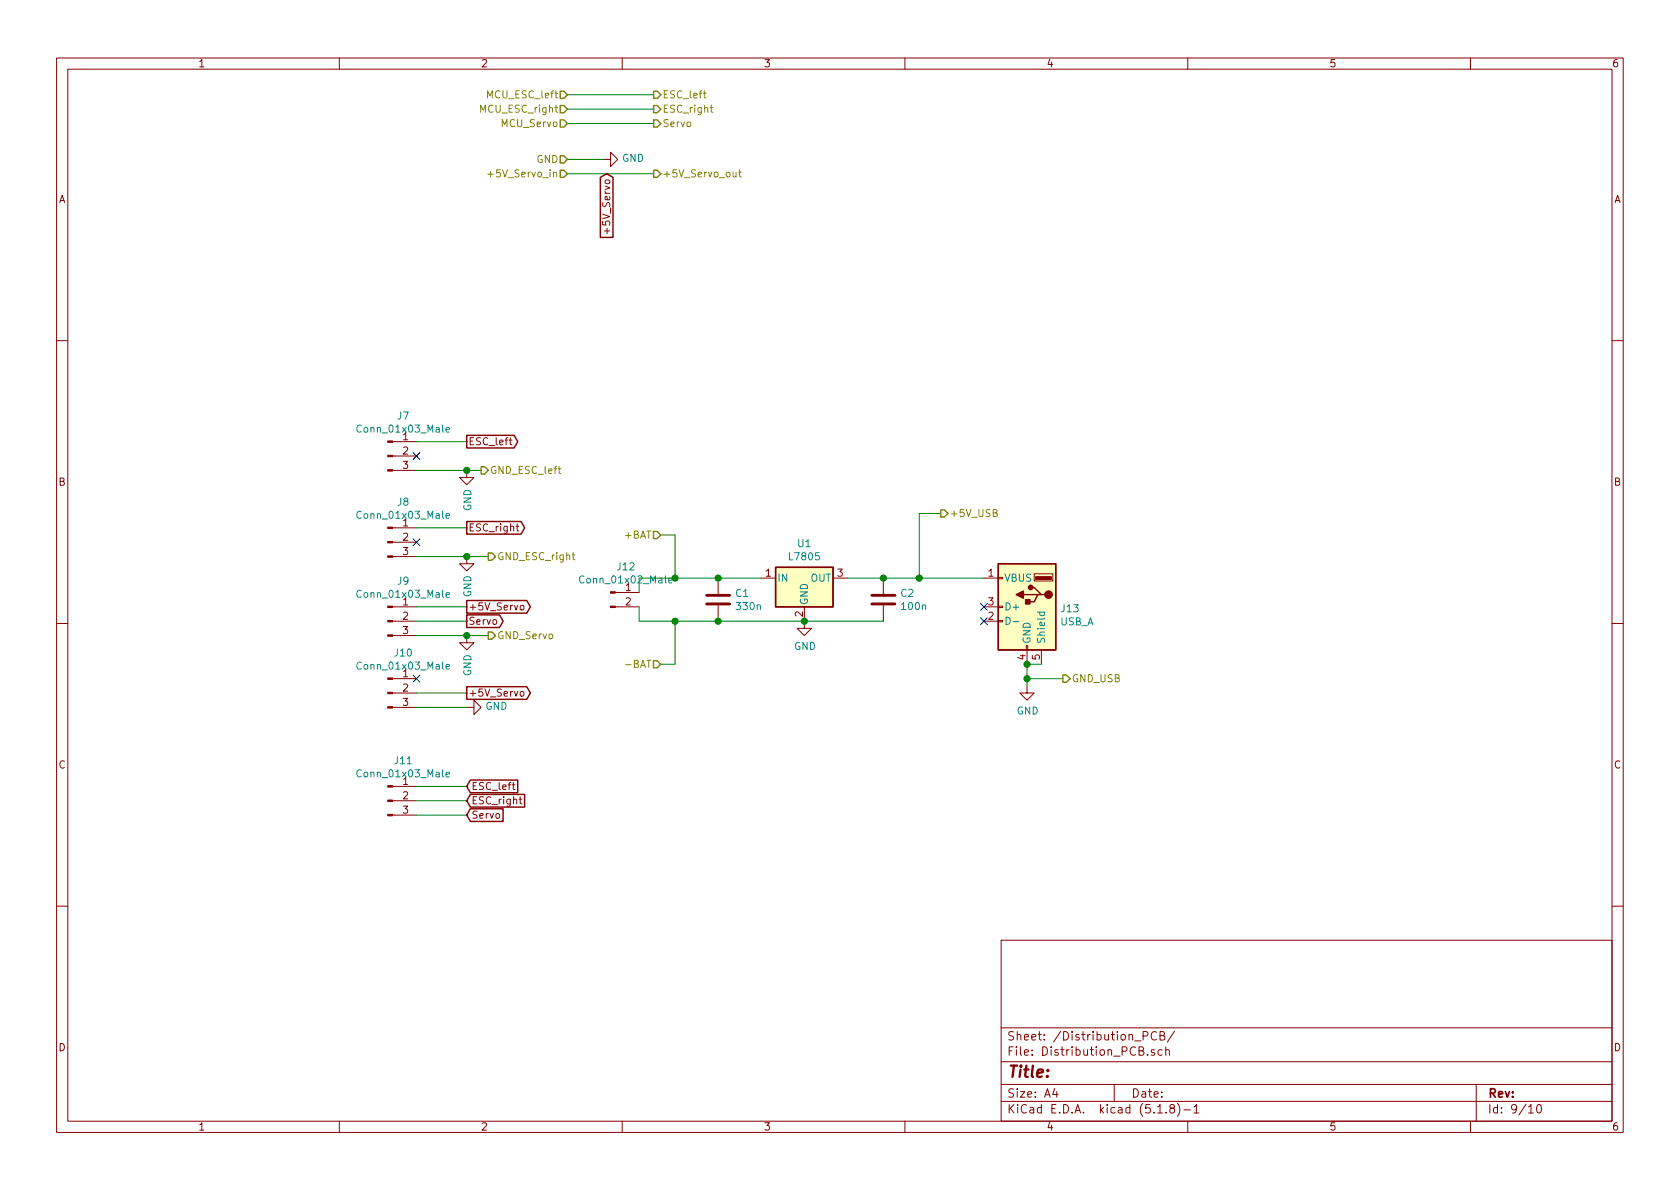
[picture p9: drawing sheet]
<svg xmlns="http://www.w3.org/2000/svg" width="297mm" height="210mm" viewBox="0 0 297 210" stroke-linecap="round" stroke-linejoin="round" font-family="sans-serif">
<g fill="none" stroke="#840000" stroke-width=".18">
<path d="M10 10.3h277v189.9h-277zM12 12.2h273v186.1h-273zM60 10.3v1.9M110 10.3v1.9M160 10.3v1.9M210 10.3v1.9M260 10.3v1.9M106.7 28.2h1.2v-1.3l1.3 1.3-1.3 1.3v-1.3M107.3 40.4v.9M10 60.2h2M69.4 78.1h4.2M90 77.8h.5"/>
<path d="M90.2 77.4v1.1l.3 .2M285 60.2h2M69.4 83.2h4.2M69.4 80.6h4.2M69.4 98.4h4.2M69.4 95.9h4.2M69.4 93.3h4.2M82.5 98.4v1.3h1.3l-1.3 1.3-1.2-1.3h1.2M82.5 83.2v1.2h1.3l-1.3 1.3-1.2-1.3h1.2M91.2 93.1h.5M91.4 92.6v1.1l.3 .2M10 110.3h2"/>
<path d="M69.4 109.8h4.2M69.4 107.3h4.2M69.4 112.4h4.2M82.5 112.4v1.3h1.3l-1.3 1.2-1.2-1.2h1.2M92 107.2l.2-.2 .4 .2v.4l-.1 .2-.3 .1-.2-.2zM108.8 107.3h4.2M108.8 104.8h4.2M127 102.2v2.8M127 107.1v2.7M134.6 102.2h2.5M142.2 107.3v3.8h1.3l-1.3 1.3-1.3-1.3h1.3M147.3 102.2h2.5"/>
<path d="M156.2 102.2v2.8M156.2 107.1v2.7M174 102.2h2.5M174 109.8h2.5M174 107.3h2.5M176.5 109.7h.8v.3h-.8zM176.5 107.2h.8v.2h-.8zM176.5 102.1h.8v.3h-.8zM181.5 114.2h.2v.7h-.2zM181.6 114.9v2.6M182.9 101.5h3.3v1.2h-3.3zM184.1 114.9v2.6"/>
<path d="M285 110.3h2M69.4 139.1h4.2M69.4 125.1h4.2M69.4 122.5h4.2M69.4 120h4.2M82.5 125.1h1.3v-1.3l1.3 1.3-1.3 1.3v-1.3M90.6 138.8h.5M90.8 138.3v1.1l.3 .2M92 122.4l.2-.1 .4 .1v.5l-.1 .2h-.3l-.2-.1zM181.6 121.3v1.2h1.3l-1.3 1.3-1.3-1.3h1.3M69.4 144.1h4.2M69.4 141.6h4.2"/>
<path d="M91.8 141.3h.5M92 140.9v1.1l.3 .2M10 160.2h2M177 166.3h108v32h-108zM285 160.2h2M60 198.3v1.9M110 198.3v1.9M160 198.3v1.9M177 194.8h108M177 191.8h108M177 187.8h108M177 181.8h108"/>
<path d="M186.5 192.5l-.4 1h1M186.8 193v1M197 191.8v3M202.1 183.2l.7-.1 .2-.2-.1-.3-.2-.2h-.6v1.5M202.9 186.5v.1M204.1 185.7l-.3-.1-.2 .2v.2l.5 .2v.3h-.5M204.5 182.6a.59 .59 0 0 0-.8 0 .59 .59 0 0 0-.1 .7 .56 .56 0 0 0 .2 .5 .56 .56 0 0 0 .7 0M204.7 196.8h.8M205.1 183.1h.7l.1-.3-.1-.3-.7-.1v1.5h.6l.3-.3a.41 .41 0 0 0-.4-.5M205.5 185.7l-.4-.1-.4 .3 .1 .6 .3 .1 .4-.1M206.1 185.7l.2-.1 .4 .1 .1 .9M206.1 185.1v1.5"/>
<path d="M206.2 196.7v.1M207.1 196l-.3-.3 .2-.3a.48 .48 0 0 1 .6 .1l-.1 .4a.52 .52 0 0 0-.6 .2 .52 .52 0 0 0 .1 .6l.4 .1 .2-.1 .1-.4-.3-.3M207.7 182.3l-1.3 2M208.2 195.1a1.71 1.71 0 0 1 0 2.3M209.3 196.3h1.2M210 198.3v1.9M211.1 195.8l.4-.5v1.5M211.1 196.8h.9M260 198.3v1.9M261 191.8v6.5M270.3 195.8l.4-.5v1.5M270.3 196.8h.8"/>
<path d="M271.8 195.5l.4-.2a.94 .94 0 0 1 0 1.5 .79 .79 0 0 1-.4-1.3z"/>
</g>
<g fill="#840000" stroke="#840000" stroke-width=".18">
<path d="M68.6 83.1h.8v.2h-.8z"/>
<path d="M68.6 80.5h.8v.3h-.8z"/>
<path d="M68.6 78h.8v.2h-.8z"/>
<path d="M183.1 102h2.8v.5h-2.8z"/>
<path d="M107.9 107.2h.9v.2h-.9z"/>
<path d="M107.9 104.6h.9v.3h-.9z"/>
<path d="M68.6 144h.8v.3h-.8z"/>
<path d="M68.6 141.5h.8v.2h-.8z"/>
<path d="M68.6 138.9h.8v.3h-.8z"/>
<path d="M68.6 98.3h.8v.2h-.8z"/>
<path d="M68.6 95.8h.8v.2h-.8z"/>
<path d="M68.6 93.2h.8v.3h-.8z"/>
<path d="M68.6 112.3h.8v.2h-.8z"/>
<path d="M68.6 109.7h.8v.3h-.8z"/>
<path d="M68.6 107.2h.8v.2h-.8z"/>
<path d="M68.6 125h.8v.2h-.8z"/>
<path d="M68.6 122.4h.8v.3h-.8z"/>
<path d="M68.6 119.9h.8v.2h-.8z"/>
</g>
<path d="M78.9 76l.6-.1-.1-.3h-.4l-.1 .2v.6h.5M78.9 91.2l.6-.1-.1-.2-.4-.1-.1 .2v.6h.5M78.9 105.2l.6-.1-.1-.3h-.4l-.1 .2v.6h.5M78.9 117.9l.6-.1-.1-.3h-.4l-.1 .2v.6h.5M118.2 102.7l.6-.1v-.3h-.4l-.2 .1 .1 .6h.5M177.9 109.1a.64 .64 0 0 1 .7 .7 .64 .64 0 0 1-.7 .6zM179.1 109.9h1M183.4 108.2h1.3M183.9 108.2l-.1 .4 .3 .3 .5-.1v-.6M78.9 137l.6-.2-.1-.2-.4-.1-.1 .2v.6h.5" fill="none" stroke="#008484" stroke-width=".18"/>
<g fill="#ffffc2" stroke="#ffffc2" stroke-width=".18">
<path d="M176.5 99.7h10.2v15.2h-10.2z"/>
<path d="M137.1 100.3h10.2v7h-10.2z"/>
</g>
<g fill="none" stroke="#840000" stroke-width=".25">
<path d="M106.1 31.4l1.2-.7 1.1 .7v10.6h-2.3zM82.5 77h8.4l.6 1.1-.6 1.1h-8.4zM82.5 92.2h9.6l.7 1.1-.7 1.2h-9.6zM176.5 99.7h10.2v15.2h-10.2zM82.5 108.7h5.8l.7 1.1-.7 1.2h-5.8zM82.5 106.2h10.6l.7 1.1-.7 1.1h-10.6zM137.1 100.3h10.2v7h-10.2zM180.9 105.2h2.6M182.2 103.9h.7l1.2 1.3h.7M184.1 105.2h-.6l-.6 1.2h-1.3M82.5 121.4h10.6l.7 1.1-.7 1.2h-10.6zM83.2 137.9h8.3v2.3h-8.3l-.7-1.1z"/>
<path d="M83.2 143h5.8v2.3h-5.8l-.7-1.2zM83.2 140.5h9.6v2.2h-9.6l-.7-1.1z"/>
</g>
<g fill="#840000" stroke="#840000" stroke-width=".25">
<path d="M181.3 106h.8v.8h-.8z"/>
<path d="M179.7 105.2l1.2-.7v1.3z"/>
<circle cx="185.4" cy="105.2" r=".63"/>
<circle cx="182.2" cy="103.9" r=".38"/>
</g>
<path d="M124.9 106.8h4.1M124.9 105.3h4.1M154.2 106.8h4M154.2 105.3h4" fill="none" stroke="#840000" stroke-width=".51"/>
<g fill="none" stroke="#008400" stroke-width=".18">
<path d="M100.3 16.8h15.3M100.3 19.3h15.3M100.3 30.7h15.3M100.3 21.8h15.3M100.3 28.2h6.4M73.6 78.1h8.9M73.6 83.2h11.5M73.6 98.4h12.7M73.6 93.3h8.9M116.8 94.6h2.6v7.6M166.3 90.8h-3.8v11.4M73.6 112.4h12.7"/>
<path d="M73.6 109.8h8.9M73.6 107.3h8.9M113 107.3v2.5h43.2M119.4 109.8v7.7h-2.6M134.6 102.2h-21.6v2.6M149.8 102.2h24.2M184.1 117.5h-2.5v3.8M73.6 125.1h8.9M73.6 122.5h8.9M73.6 139.1h8.9M181.6 120h6.3M73.6 141.6h8.9"/>
<path d="M73.6 144.1h8.9"/>
</g>
<g fill="none" stroke="#848400" stroke-width=".25">
<path d="M99.1 18.7h.6l.6 .6-.6 .6h-.6zM99.1 16.1h.6l.6 .7-.6 .6h-.6zM115.6 18.7h.6l.6 .6-.6 .6h-.6zM115.6 16.1h.6l.6 .7-.6 .6h-.6zM99.1 27.6h.6l.6 .6-.6 .6h-.6zM99.1 30.1h.6l.6 .6-.6 .7h-.6zM99.1 21.2h.6l.6 .6-.6 .7h-.6zM115.6 30.1h.6l.6 .6-.6 .7h-.6zM115.6 21.2h.6l.6 .6-.6 .7h-.6zM85.1 82.5h.6l.6 .7-.6 .6h-.6zM86.3 97.8h.7l.6 .6-.6 .7h-.7zM115.5 94h.7l.6 .6-.6 .6h-.7z"/>
<path d="M166.3 90.2h.7l.6 .6-.6 .6h-.7zM86.3 111.8h.7l.6 .6-.6 .6h-.7zM115.5 116.8h.7l.6 .7-.6 .6h-.7zM187.9 119.4h.7l.6 .6-.6 .6h-.7z"/>
</g>
<g fill="none" stroke="#848400" stroke-width=".18">
<path d="M124.4 16.5h.4M124.5 16v1.1l.3 .2M125.6 19h.5M125.8 18.6v1.1l.3 .2M86.3 30.8h.9M129.6 30.4l.1 .8 .3 .1 .1-.1M130.1 30.4v.9M130.6 30.4h.5M130.8 30v1.1l.3 .2M98.7 82.9h.5M98.9 82.5v1.1l.3 .1M101.2 98.1h.5"/>
<path d="M101.3 97.7v1.1l.4 .2M175.6 90.7l.5-.1 .2-.2-.1-.2-.6-.1v1.3h.5l.2-.2v-.3l-.3-.2"/>
</g>
<g fill="#008400" stroke="#008400" stroke-width=".25">
<circle cx="127" cy="102.2" r=".51"/>
<circle cx="119.4" cy="102.2" r=".51"/>
<circle cx="119.4" cy="109.8" r=".51"/>
<circle cx="127" cy="109.8" r=".51"/>
<circle cx="142.2" cy="109.8" r=".51"/>
<circle cx="181.6" cy="120" r=".51"/>
<circle cx="156.2" cy="102.2" r=".51"/>
<circle cx="162.5" cy="102.2" r=".51"/>
<circle cx="181.6" cy="117.5" r=".51"/>
<circle cx="82.5" cy="83.2" r=".51"/>
<circle cx="82.5" cy="98.4" r=".51"/>
<circle cx="82.5" cy="112.4" r=".51"/>
</g>
<path d="M73 95.3l1.2 1.2M73 80l1.2 1.2M74.2 95.3l-1.2 1.2M74.2 80l-1.2 1.2M73 119.4l1.2 1.2M74.2 119.4l-1.2 1.2M173.4 106.7l1.2 1.2M173.4 109.2l1.2 1.3M174.6 106.7l-1.2 1.2M174.6 109.2l-1.2 1.3" fill="none" stroke="#000084" stroke-width=".18"/>
<text font-size="2.8" fill="#840000" x="178" y="190.5">Title:</text>
<g font-size="2.1" fill="#840000">
<text x="178" y="184">Sheet: /Distribution_PCB/</text>
<text x="178" y="186.7">File: Distribution_PCB.sch</text>
<text x="178" y="196.9">KiCad E.D.A. kicad (5.1.8)-1</text>
<text x="178" y="194.1">Size: A4</text>
<text x="200" y="194.1">Date:</text>
<text x="263" y="194.1">Rev:</text>
<text x="263" y="196.9">Id: 9/10</text>
</g>
<g font-size="1.8" fill="#840000">
<text x="35" y="11.9">1</text>
<text x="85" y="11.9">2</text>
<text x="135" y="11.9">3</text>
<text x="185" y="11.9">4</text>
<text x="235" y="11.9">5</text>
<text x="285" y="11.9">6</text>
<text x="10.4" y="35.9">A</text>
<text x="285.4" y="35.9">A</text>
<text x="107.9" y="40.6" transform="rotate(-90 107.9 40.6)">+5V_Servo</text>
<text x="71.2" y="77.8">1</text>
<text x="71.2" y="80.4">2</text>
<text x="71.2" y="82.9">3</text>
<text x="82.8" y="78.7">ESC_left</text>
<text x="10.4" y="85.9">B</text>
<text x="285.4" y="85.9">B</text>
<text x="71.2" y="93.1">1</text>
<text x="71.2" y="95.6">2</text>
<text x="82.8" y="94">ESC_right</text>
<text x="71.2" y="98.2">3</text>
<text x="135.4" y="102">1</text>
<text x="148.1" y="102">3</text>
<text x="174.8" y="102">1</text>
<text x="71.2" y="107.1">1</text>
<text x="82.8" y="107.9">+5V_Servo</text>
<text x="110.6" y="104.5">1</text>
<text x="110.6" y="107.1">2</text>
<text x="174.8" y="107.1">3</text>
<text x="71.2" y="109.6">2</text>
<text x="71.2" y="112.1">3</text>
<text x="82.8" y="110.5">Servo</text>
<text x="142" y="109.1" transform="rotate(-90 142 109.1)">2</text>
<text x="174.8" y="109.6">2</text>
<text x="71.2" y="119.8">1</text>
<text x="181.3" y="116.7" transform="rotate(-90 181.3 116.7)">4</text>
<text x="183.9" y="116.7" transform="rotate(-90 183.9 116.7)">5</text>
<text x="71.2" y="122.3">2</text>
<text x="71.2" y="124.8">3</text>
<text x="82.8" y="123.2">+5V_Servo</text>
<text x="10.4" y="135.9">C</text>
<text x="285.4" y="135.9">C</text>
<text x="71.2" y="138.8">1</text>
<text x="71.2" y="141.3">2</text>
<text x="71.2" y="143.9">3</text>
<text x="83.3" y="142.2">ESC_right</text>
<text x="83.3" y="139.7">ESC_left</text>
<text x="83.3" y="144.8">Servo</text>
<text x="10.4" y="185.9">D</text>
<text x="285.4" y="185.9">D</text>
<text x="35" y="199.9">1</text>
<text x="85" y="199.9">2</text>
<text x="135" y="199.9">3</text>
<text x="185" y="199.9">4</text>
<text x="235" y="199.9">5</text>
<text x="285" y="199.9">6</text>
</g>
<g font-size="1.8" fill="#848400">
<text x="86.5" y="17.4">MCU_ESC_left</text>
<text x="117.1" y="17.4">ESC_left</text>
<text x="85.2" y="19.9">MCU_ESC_right</text>
<text x="88.9" y="22.5">MCU_Servo</text>
<text x="117.1" y="22.5">Servo</text>
<text x="117.1" y="19.9">ESC_right</text>
<text x="94.9" y="28.8">GND</text>
<text x="87.1" y="31.4">+5V_Servo_in</text>
<text x="117.1" y="31.4">+5V_Servo_out</text>
<text x="86.6" y="83.8">GND_ESC_left</text>
<text x="110.6" y="95.2">+BAT</text>
<text x="167.9" y="91.4">+5V_USB</text>
<text x="87.9" y="99.1">GND_ESC_right</text>
<text x="87.9" y="113">GND_Servo</text>
<text x="111.1" y="118.1">-BAT</text>
<text x="189.5" y="120.6">GND_USB</text>
</g>
<g font-size="1.8" fill="#008484">
<text x="110" y="28.6">GND</text>
<text x="63.6" y="76.5">Conn_01x03_Male</text>
<text x="70.3" y="74.2">J7</text>
<text x="70.3" y="89.4">J8</text>
<text x="63.6" y="91.7">Conn_01x03_Male</text>
<text x="83.3" y="90.4" transform="rotate(-90 83.3 90.4)">GND</text>
<text x="109.2" y="100.9">J12</text>
<text x="139.7" y="99.1">L7805</text>
<text x="141.1" y="96.8">U1</text>
<text x="63.6" y="105.7">Conn_01x03_Male</text>
<text x="70.3" y="103.4">J9</text>
<text x="83.3" y="105.6" transform="rotate(-90 83.3 105.6)">GND</text>
<text x="103" y="103.2">Conn_01x02_Male</text>
<text x="130.1" y="105.6">C1</text>
<text x="130.4" y="107.9">330n</text>
<text x="137.4" y="102.9">IN</text>
<text x="142.8" y="107.1" transform="rotate(-90 142.8 107.1)">GND</text>
<text x="143.3" y="102.9">OUT</text>
<text x="159.3" y="105.6">C2</text>
<text x="159.6" y="107.9">100n</text>
<text x="177.5" y="102.9">VBUS</text>
<text x="177.5" y="107.9">D+</text>
<text x="182.2" y="113.9" transform="rotate(-90 182.2 113.9)">GND</text>
<text x="184.8" y="113.9" transform="rotate(-90 184.8 113.9)">Shield</text>
<text x="187.4" y="110.6">USB_A</text>
<text x="187.7" y="108.3">J13</text>
<text x="63.6" y="118.4">Conn_01x03_Male</text>
<text x="69.8" y="116.1">J10</text>
<text x="83.3" y="119.6" transform="rotate(-90 83.3 119.6)">GND</text>
<text x="140.4" y="114.9">GND</text>
<text x="85.8" y="125.5">GND</text>
<text x="179.8" y="126.4">GND</text>
<text x="63.6" y="137.5">Conn_01x03_Male</text>
<text x="69.8" y="135.1">J11</text>
</g>
</svg>
